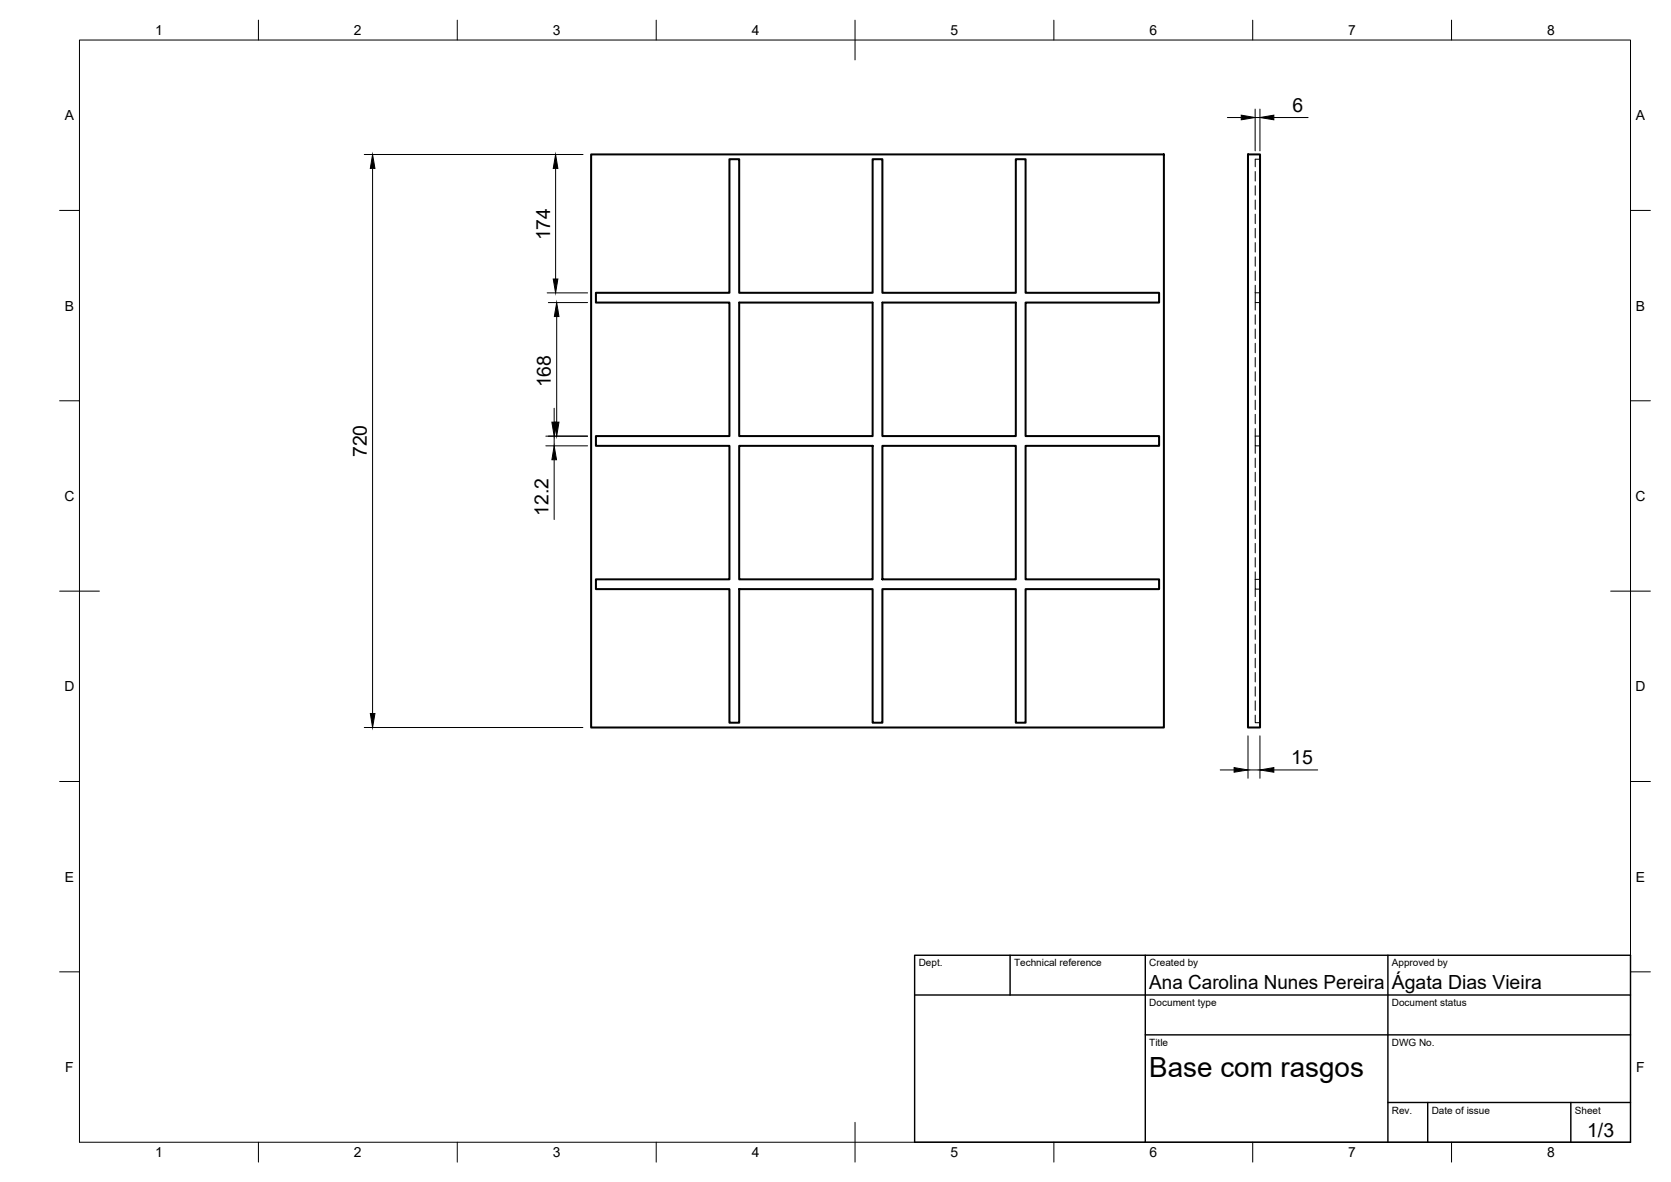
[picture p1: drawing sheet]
<svg xmlns="http://www.w3.org/2000/svg" width="420mm" height="297mm" viewBox="0 0 420 297" stroke-linecap="round" stroke-linejoin="round" font-family="sans-serif">
<!-- layer: Visible -->
<path d="M148.6 38.8h144.1v144h-144.1zM313.8 38.8h3v144h-3zM149.8 73.6h33.6v-33.6h2.5v33.6h33.5v-33.6h2.5v33.6h33.5v-33.6h2.5v33.6h33.5v2.4h-33.5v33.6h33.5v2.4h-33.5v33.6h33.5v2.4h-33.5v33.6h-2.5v-33.6h-33.5v33.6h-2.5v-33.6h-33.5v33.6h-2.5v-33.6h-33.6v-2.4h33.6v-33.6h-33.6v-2.4h33.6v-33.6h-33.6zM185.9 76h33.5v33.6h-33.5zM221.9 76h33.5v33.6h-33.5zM185.9 112h33.5v33.6h-33.5zM221.9 112h33.5v33.6h-33.5z" fill="none" stroke="#000" stroke-width=".51"/>
<!-- layer: Hidden -->
<g fill="none" stroke="#000" stroke-width=".25">
<path d="M315.6 43.1v2.4M315.6 46.7v2.4M315.6 50.3v2.3M315.6 53.8v2.4M315.6 57.4v2.4M316.8 40h-1.2v1.9M315.6 73.6v2.4h1.2M315.6 61v2.3M315.6 64.5v2.4M315.6 68.1v2.4M315.6 71.7v1.9M315.6 76v1.9"/>
<path d="M315.6 79.1v2.4M315.6 73.6h1.2M315.6 82.7v2.4M315.6 86.3v2.4M315.6 89.8v2.4M315.6 93.4v2.4M315.6 97v2.4M315.6 109.6v2.4h1.2M315.6 100.5v2.4M315.6 104.1v2.4M315.6 107.7v1.9M315.6 112v1.9"/>
<path d="M315.6 115.1v2.4M315.6 118.7v2.4M315.6 109.6h1.2M315.6 122.3v2.4M315.6 125.8v2.4M315.6 129.4v2.4M315.6 133v2.4M315.6 136.6v2.3M315.6 145.6v2.4h1.2M315.6 140.1v2.4M315.6 143.7v1.9M315.6 148v2"/>
<path d="M315.6 151.1v2.4M315.6 154.7v2.4M315.6 158.3v2.4M315.6 145.6h1.2M315.6 179.7v1.9h1.2M315.6 161.8v2.4M315.6 165.4v2.4M315.6 169v2.4M315.6 172.6v2.3M315.6 176.1v2.4"/>
</g>
<!-- layer: BORDER -->
<g fill="none" stroke="#000" stroke-width=".25">
<path d="M20 10.1h390v276.9h-390zM65 5.1v5M115 5.1v5M165 5.1v5M215 5.1v10M265 5.1v5M315 5.1v5M365 5.1v5M15 52.9h5M410 52.9h5M15 100.7h5M410 100.7h5"/>
<path d="M15 148.6h10M405 148.6h10M15 196.4h5M410 196.4h5M15 244.2h5M410 244.2h5M65 287v5M115 287v5M165 287v5M215 282.1v9.9M265 287v5M315 287v5"/>
<path d="M365 287v5"/>
</g>
<!-- layer: TITLEBLOCK -->
<path d="M230 240.1h180v46.9h-180zM230 250h180M254 240.1v9.9M288 240.1v46.9M349 240.1v46.9M288 260.1h122M349 277.1h61M359 277.1v9.9M395 277.1v9.9" fill="none" stroke="#000" stroke-width=".36"/>
<!-- layer: FD_Dimensions -->
<g fill="none" stroke="#000" stroke-width=".25">
<path d="M91.6 38.8h55M308.6 29.5h3.5M315.6 27.4v10.5M315.6 29.5h1.2M316.8 27.4v10.5M320.3 29.5h8.6M93.7 42.3v137M139.7 42.3v27.8M137.6 73.6h10.1M137.9 76h9.8M140 79.6v26.5M137.2 109.6h10.5"/>
<path d="M137.2 112h10.5M139.3 102.6v3.5M139.3 109.6v2.4M139.3 115.5v15.1M91.6 182.8h55M306.8 193.5h3.5M313.8 184.9v10.7M313.8 193.5h3M316.8 184.9v10.7M320.3 193.5h11"/>
</g>
<path d="M312.1 28.9l3.5 .6-3.5 .6zM316.8 29.5l3.5-.6v1.2zM93.7 38.8l.6 3.5h-1.2zM139.7 38.8l.6 3.5h-1.2zM139.1 70.1h1.2l-.6 3.5zM140 76l.5 3.6h-1.1zM138.8 106.1h1.1l-.6 3.5zM139.3 112l.6 3.5h-1.1zM139.4 106.1h1.1l-.5 3.5zM93.1 179.3h1.2l-.6 3.5zM310.3 192.9l3.5 .6-3.5 .6zM316.8 193.5l3.5-.6v1.2z" fill="#000" stroke="#000" stroke-width=".25"/>
<text font-size="7" x="289" y="270.6">Base com rasgos</text>
<g font-size="4.9">
<text x="325" y="28.1">6</text>
<text x="138.3" y="60.4" transform="rotate(-90 138.3 60.4)">174</text>
<text x="138.5" y="97.4" transform="rotate(-90 138.5 97.4)">168</text>
<text x="92.2" y="114.9" transform="rotate(-90 92.2 114.9)">720</text>
<text x="137.9" y="129.7" transform="rotate(-90 137.9 129.7)">12.2</text>
<text x="324.7" y="192">15</text>
<text x="289" y="248.5">Ana Carolina Nunes Pereira</text>
<text x="350" y="248.5">Ágata Dias Vieira</text>
<text x="399.1" y="285.7">1/3</text>
</g>
<g font-size="3.5">
<text x="39" y="8.8">1</text>
<text x="89" y="8.8">2</text>
<text x="139" y="8.8">3</text>
<text x="189" y="8.8">4</text>
<text x="239" y="8.8">5</text>
<text x="289" y="8.8">6</text>
<text x="339" y="8.8">7</text>
<text x="389" y="8.8">8</text>
<text x="16.3" y="30.2">A</text>
<text x="411.3" y="30.2">A</text>
<text x="16.3" y="78">B</text>
<text x="411.3" y="78">B</text>
<text x="16.2" y="125.9">C</text>
<text x="411.2" y="125.9">C</text>
<text x="16.2" y="173.7">D</text>
<text x="411.2" y="173.7">D</text>
<text x="16.3" y="221.6">E</text>
<text x="411.3" y="221.6">E</text>
<text x="16.4" y="269.4">F</text>
<text x="411.4" y="269.4">F</text>
<text x="39" y="290.8">1</text>
<text x="89" y="290.8">2</text>
<text x="139" y="290.8">3</text>
<text x="189" y="290.8">4</text>
<text x="239" y="290.8">5</text>
<text x="289" y="290.8">6</text>
<text x="339" y="290.8">7</text>
<text x="389" y="290.8">8</text>
</g>
<g font-size="2.5">
<text x="231" y="242.9">Dept.</text>
<text x="255" y="242.9">Technical reference</text>
<text x="289" y="242.9">Created by</text>
<text x="350" y="242.9">Approved by</text>
<text x="289" y="252.8">Document type</text>
<text x="350" y="252.8">Document status</text>
<text x="289" y="262.9">Title</text>
<text x="350" y="262.9">DWG No.</text>
<text x="350" y="279.9">Rev.</text>
<text x="360" y="279.9">Date of issue</text>
<text x="396" y="279.9">Sheet</text>
</g>
</svg>
